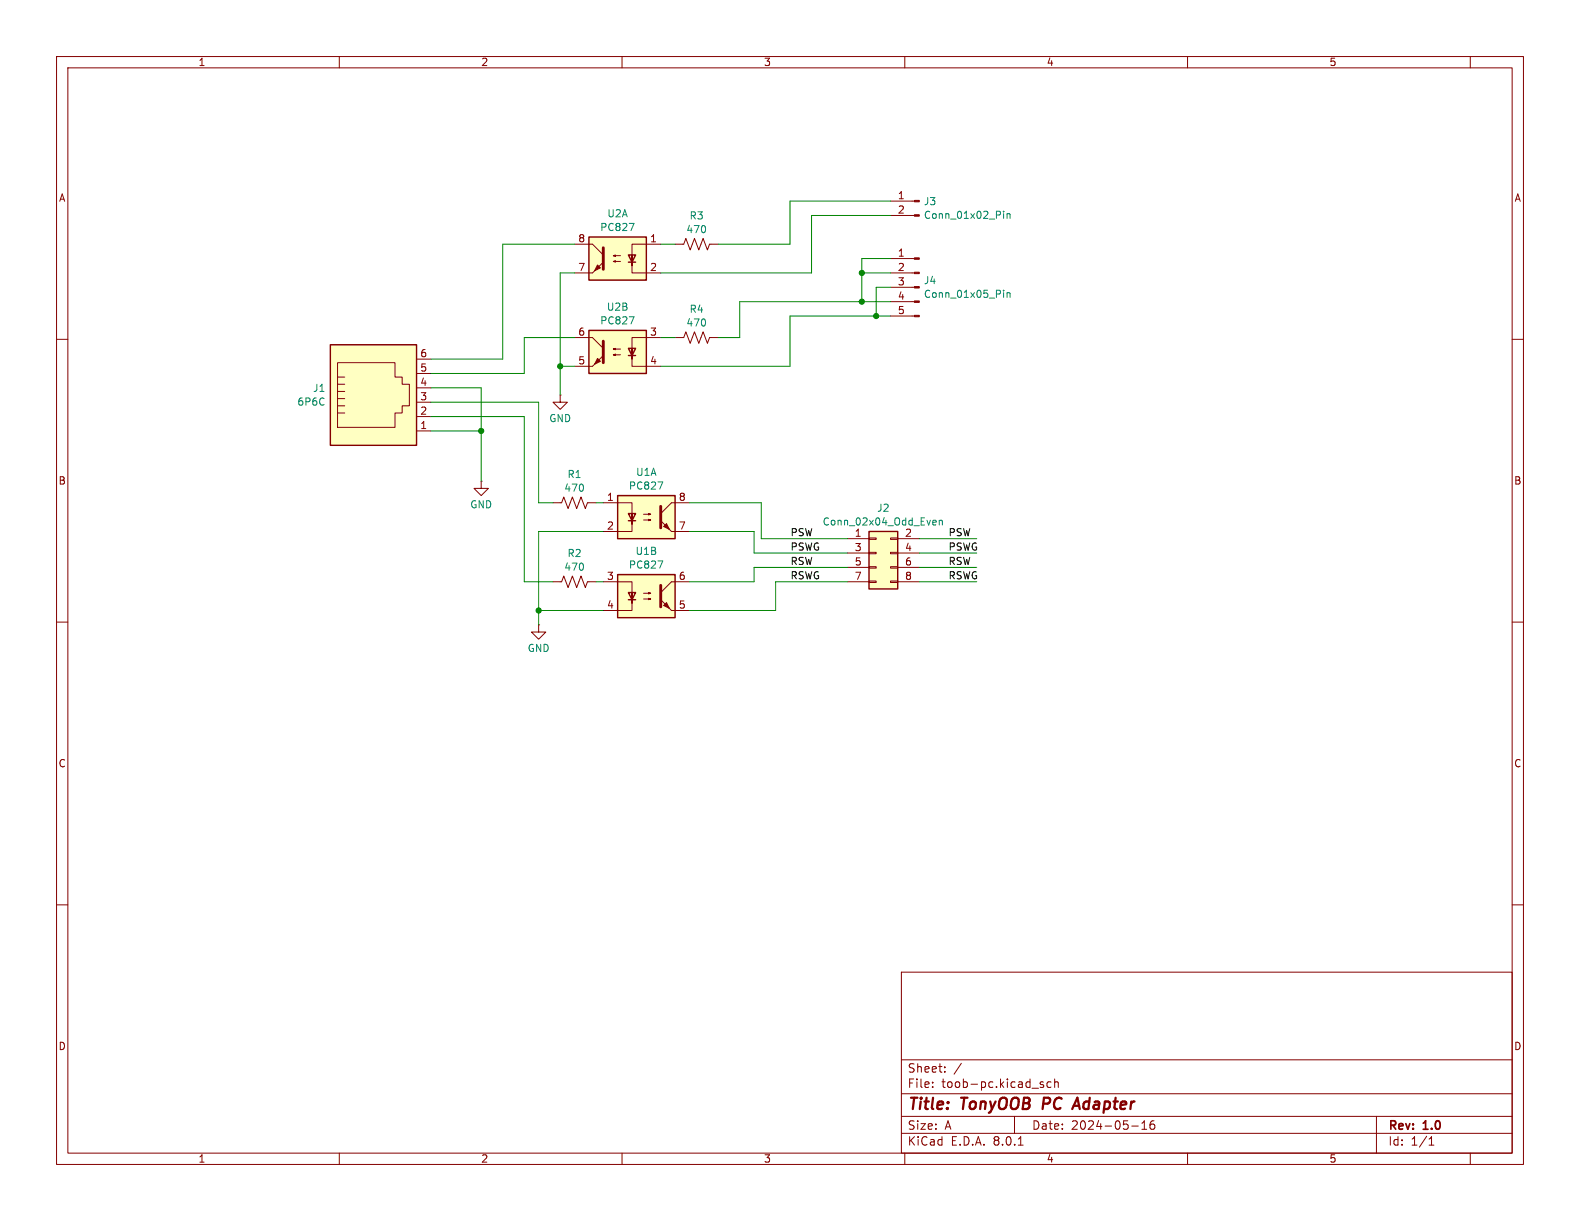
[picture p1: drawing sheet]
<svg xmlns="http://www.w3.org/2000/svg" width="279mm" height="216mm" viewBox="0 0 279 216" stroke-linecap="round" stroke-linejoin="round" font-family="sans-serif">
<g fill="none" stroke="#840000" stroke-width=".18">
<path d="M10 10h259.4v195.9h-259.4zM12 12h255.4v191.9h-255.4zM60 10v2M110 10v2M160 10v2M210 10v2M260 10v2M10 60h2M157.5 55.9h4.2M157.5 53.3h4.2M157.5 50.8h4.2M157.5 48.3h4.2"/>
<path d="M157.5 45.7h4.2M267.4 60h2M10 110h2M267.4 110h2M10 160h2M267.4 160h2M159.4 171.9h108v32h-108zM159.4 197.4h108M159.4 193.4h108M159.4 187.4h108M164.9 192.1v.2M164.9 191.4v.1"/>
<path d="M167.1 189.4v.2M167.1 188.7v.1M170 188l-1.3 1.9M179.4 197.4v3M184.5 191.4l-.4-.1-.2 .2 .1 .2 .5 .2v.3h-.6M185.9 191.4l-.5-.1-.3 .3v.4l.2 .2h.6M186.5 191.4l.2-.1 .4 .1v.9M186.5 190.8v1.5M200.1 199.1h1.2M201.9 199.7h.9M201.9 198.6l.5-.4v1.5M204.1 198.2a.59 .59 0 0 0-.7 .6v.6l.1 .2 .4 .1 .2-.2 .1-.5-.1-.2h-.5l-.2 .2"/>
<path d="M243.4 197.4v6.5M60 203.9v2M110 203.9v2M159.4 200.4h108M160 203.9v2M180.1 202.5h.8M210 203.9v2M252.7 202.5h.9M252.7 201.4l.4-.4v1.5M260 203.9v2"/>
</g>
<path d="M184.6 194.1l-.2 2M189.6 196.1l.9-2 .4 2M189.9 195.5h.9" fill="none" stroke="#840000" stroke-width=".4"/>
<g fill="#840000" stroke="#840000" stroke-width=".18">
<path d="M161.7 55.8h.9v.2h-.9z"/>
<path d="M161.7 53.2h.9v.3h-.9z"/>
<path d="M161.7 50.7h.9v.2h-.9z"/>
<path d="M161.7 48.1h.9v.3h-.9z"/>
<path d="M161.7 45.6h.9v.2h-.9z"/>
</g>
<path d="M177.5 51.3v.1M177.5 51.7v.9M178.1 51.7v.9M178.1 51.9l.2-.2 .3 .1v.8" fill="none" stroke="#008484" stroke-width=".18"/>
<path d="M153.7 94h5v10.1h-5z" fill="#ffffc2"/>
<g fill="none" stroke="#840000" stroke-width=".18">
<path d="M157.5 38.1h4.2M157.5 35.6h4.2M119.4 59.7h1.5l.4-1 .7 2 .8-2 .8 2 .7-2 .8 2 .4-1h1.5M119.4 43.2h1.5l.4-1 .7 2 .8-2 .8 2 .7-2 .8 2 .4-1h1.5M149.9 95.3h3.8M149.9 97.8h3.8M153.7 97.7h1.2v.2h-1.2zM153.7 95.1h1.2v.3h-1.2zM157.5 97.7h1.2v.2h-1.2zM157.5 95.1h1.2v.3h-1.2zM158.7 95.3h3.9M158.7 97.8h3.9"/>
<path d="M149.9 100.3h3.8M149.9 102.9h3.8M153.7 102.7h1.2v.3h-1.2zM153.7 100.2h1.2v.3h-1.2zM157.5 102.7h1.2v.3h-1.2zM157.5 100.2h1.2v.3h-1.2zM158.7 100.3h3.9M158.7 102.9h3.9"/>
</g>
<path d="M153.7 94h5v10.1h-5z" fill="none" stroke="#840000" stroke-width=".25"/>
<path d="M177.5 37.4v.1M177.5 37.8v.8M178.1 37.8v.8M178.1 37.9l.2-.1h.3v.8M165.1 92l.4 .1 .1 .2-.7 .1M165.5 92.8h-.4M166.1 92.1l.2-.1 .3 .1v.7M166.1 92v.8" fill="none" stroke="#008484" stroke-width=".18"/>
<g fill="#840000" stroke="#840000" stroke-width=".18">
<path d="M161.7 38h.9v.2h-.9z"/>
<path d="M161.7 35.4h.9v.3h-.9z"/>
</g>
<path d="M104.1 41.9h10.2v7.6h-10.2z" fill="#ffffc2"/>
<path d="M104.1 41.9h10.2v7.6h-10.2zM111.1 45.1h1.3l-.6 1.3zM111.1 46.4h1.3" fill="none" stroke="#840000" stroke-width=".25"/>
<path d="M101.6 43.2h3.2l1.9 1.9M101.6 48.3h3.2M108.5 46.2l.3-.1v.3l-.3-.2h1.2M108.5 45.2l.3-.1v.2l-.3-.1h1.2M111.8 46.4v1.9h5M116.8 43.2h-5v3.8v-1.9" fill="none" stroke="#840000" stroke-width=".18"/>
<g fill="#840000" stroke="#840000" stroke-width=".18">
<path d="M104.8 48.3l1.9-1.9z"/>
<path d="M105.7 46.9l.5 .5-1 .5z"/>
</g>
<path d="M106.7 43.8v3.8" fill="none" stroke="#840000" stroke-width=".51"/>
<path d="M111.3 39.5h.8l-.5 1.3" fill="none" stroke="#008484" stroke-width=".18"/>
<path d="M104.1 58.4h10.2v7.6h-10.2z" fill="#ffffc2"/>
<path d="M104.1 58.4h10.2v7.6h-10.2zM111.1 61.6h1.3l-.6 1.3zM111.1 62.9h1.3" fill="none" stroke="#840000" stroke-width=".25"/>
<path d="M101.6 59.7h3.2l1.9 1.9M116.8 59.7h-5v3.8v-1.9M99.1 69.9v1.2h1.2l-1.2 1.3-1.3-1.3h1.3M99.1 69.9h.1M101.6 64.8h3.2M108.5 62.7l.3-.1v.3l-.3-.2h1.2M108.5 61.7l.3-.1v.2l-.3-.1h1.2M111.8 62.9v1.9h5M85.1 85.1v1.3h1.3l-1.3 1.2-1.3-1.2h1.3M85.1 85.1h.1M95.2 110.5v1.3h1.3l-1.3 1.2-1.2-1.2h1.2M95.2 110.5h.1" fill="none" stroke="#840000" stroke-width=".18"/>
<g fill="#840000" stroke="#840000" stroke-width=".18">
<path d="M104.8 64.8l1.9-1.9z"/>
<path d="M105.7 63.4l.5 .5-1 .5z"/>
</g>
<path d="M106.7 60.3v3.8" fill="none" stroke="#840000" stroke-width=".51"/>
<path d="M111.3 56h.8l-.5 1.3" fill="none" stroke="#008484" stroke-width=".18"/>
<path d="M58.4 61h15.3v17.7h-15.3z" fill="#ffffc2"/>
<g fill="none" stroke="#840000" stroke-width=".18">
<path d="M59.7 73h1.3M59.7 71.8h1.3M59.7 70.5h1.3M59.7 69.2h1.3M59.7 67.9h1.3M59.7 66.7h1.3M59.7 64.1h10.1v2.6h1.3v1.2h1.3v3.9h-1.3v1.2h-1.3v2.6h-10.1zM73.7 76.2h2.5M73.7 73.7h2.5M73.7 71.1h2.5M73.7 68.6h2.5M73.7 66h2.5"/>
<path d="M73.7 63.5h2.5M97.8 102.9h1.5l.4-1 .8 2 .7-2 .8 2 .7-2 .8 2 .4-1h1.5"/>
</g>
<path d="M58.4 61h15.3v17.7h-15.3z" fill="none" stroke="#840000" stroke-width=".25"/>
<path d="M109.2 101.6h10.2v7.6h-10.2z" fill="#ffffc2"/>
<path d="M109.2 101.6h10.2v7.6h-10.2zM111.1 104.8h1.3l-.6 1.2zM111.1 106h1.3" fill="none" stroke="#840000" stroke-width=".25"/>
<path d="M97.8 88.9h1.5l.4-1 .8 2 .7-2 .8 2 .7-2 .8 2 .4-1h1.5M106.7 102.9h5.1v3.8v-1.9M111.8 106v2h-5.1M113.8 105.9h1.3l-.4 .1v-.2l.4 .1M113.8 104.9h1.3l-.4 .1v-.2l.4 .1M118.7 108h3.2M121.9 102.9h-3.2l-1.9 1.9" fill="none" stroke="#840000" stroke-width=".18"/>
<g fill="#840000" stroke="#840000" stroke-width=".18">
<path d="M116.8 106l1.9 2z"/>
<path d="M117.3 107.1l.6-.5 .5 1z"/>
</g>
<path d="M116.8 103.5v3.8" fill="none" stroke="#840000" stroke-width=".51"/>
<path d="M116.4 99.2h.8l-.5 1.3" fill="none" stroke="#008484" stroke-width=".18"/>
<path d="M109.2 87.6h10.2v7.7h-10.2z" fill="#ffffc2"/>
<path d="M109.2 87.6h10.2v7.7h-10.2zM111.1 90.8h1.3l-.6 1.3zM111.1 92.1h1.3" fill="none" stroke="#840000" stroke-width=".25"/>
<path d="M106.7 88.9h5.1v3.8v-1.9M111.8 92.1v1.9h-5.1M113.8 91.9h1.3l-.4 .2v-.3l.4 .1M113.8 90.9h1.3l-.4 .2v-.3l.4 .1M118.7 94h3.2M121.9 88.9h-3.2l-1.9 1.9" fill="none" stroke="#840000" stroke-width=".18"/>
<g fill="#840000" stroke="#840000" stroke-width=".18">
<path d="M116.8 92.1l1.9 1.9z"/>
<path d="M117.3 93.1l.6-.5 .5 1z"/>
</g>
<path d="M116.8 89.5v3.8" fill="none" stroke="#840000" stroke-width=".51"/>
<path d="M116.4 85.2h.8l-.5 1.3" fill="none" stroke="#008484" stroke-width=".18"/>
<g fill="none" stroke="#008400" stroke-width=".18">
<path d="M157.5 35.6h-17.8v7.6h-12.7M157.5 38.1h-14v10.2h-26.7M101.6 48.3h-2.5v21.6M101.6 43.2h-12.7v20.3h-12.7M101.6 59.7h-8.9v6.3h-16.5M116.8 59.7h2.6M116.8 43.2h2.6M152.4 48.3h5.1M157.5 45.7h-5.1v7.6M157.5 55.9h-17.8v8.9h-22.9M157.5 50.8h-2.6v5.1M157.5 53.3h-26.7v6.4h-3.8"/>
<path d="M76.2 71.1h19v17.8h2.6M76.2 73.7h16.5v29.2h5.1M76.2 68.6h8.9v16.5M76.2 76.2h8.9M99.1 64.8h2.5M105.4 88.9h1.3M106.7 94h-11.5v16.5M121.9 88.9h12.7v6.4h15.3M121.9 94h11.4v3.8h16.6M162.6 95.3h10.1M162.6 97.8h10.1M95.2 108h11.5"/>
<path d="M105.4 102.9h1.3M149.9 100.3h-16.6v2.6h-11.4M149.9 102.9h-12.7v5.1h-15.3M162.6 102.9h10.1M162.6 100.3h10.1"/>
</g>
<g fill="#008400" stroke="#008400" stroke-width=".18">
<circle cx="99.1" cy="64.8" r=".46"/>
<circle cx="85.1" cy="76.2" r=".46"/>
<circle cx="95.2" cy="108" r=".46"/>
<circle cx="152.4" cy="48.3" r=".46"/>
<circle cx="152.4" cy="53.3" r=".46"/>
<circle cx="154.9" cy="55.9" r=".46"/>
</g>
<g font-size="2.8" fill="#840000">
<text x="160.4" y="196.8">Title:</text>
<text x="170.1" y="196.8">TonyOOB</text>
<text x="185.2" y="196.8">PC</text>
<text x="191.6" y="196.8">Adapter</text>
</g>
<g font-size="2.1" fill="#840000">
<text x="160.4" y="189.9">Sheet:</text>
<text x="160.4" y="192.6">File:</text>
<text x="166.5" y="192.6">toob-pc.kicad_sch</text>
<text x="160.4" y="202.8">KiCad</text>
<text x="160.4" y="200">Size:</text>
<text x="167.1" y="200">A</text>
<text x="168.1" y="202.8">E.D.A.</text>
<text x="175.7" y="202.8">8.0.1</text>
<text x="182.4" y="200">Date:</text>
<text x="189.4" y="200">2024-05-16</text>
<text x="245.4" y="200.2">Rev:</text>
<text x="245.4" y="202.8">Id:</text>
<text x="249.5" y="202.8">1/1</text>
<text x="251.8" y="200.2">1.0</text>
</g>
<g font-size="1.8" fill="#840000">
<text x="35" y="11.9">1</text>
<text x="85" y="11.9">2</text>
<text x="135" y="11.9">3</text>
<text x="185" y="11.9">4</text>
<text x="235" y="11.9">5</text>
<text x="10.3" y="35.9">A</text>
<text x="158.7" y="35.3">1</text>
<text x="267.7" y="35.9">A</text>
<text x="158.7" y="37.8">2</text>
<text x="102.2" y="42.9">8</text>
<text x="114.9" y="42.9">1</text>
<text x="158.7" y="45.5">1</text>
<text x="102.2" y="48">7</text>
<text x="114.9" y="48">2</text>
<text x="158.7" y="48">2</text>
<text x="158.7" y="50.5">3</text>
<text x="158.7" y="53.1">4</text>
<text x="102.2" y="59.4">6</text>
<text x="114.9" y="59.4">3</text>
<text x="158.7" y="55.6">5</text>
<text x="74.2" y="65.8">5</text>
<text x="74.2" y="63.2">6</text>
<text x="102.2" y="64.5">5</text>
<text x="114.9" y="64.5">4</text>
<text x="74.2" y="70.9">3</text>
<text x="74.2" y="68.3">4</text>
<text x="74.2" y="75.9">1</text>
<text x="74.2" y="73.4">2</text>
<text x="10.3" y="85.9">B</text>
<text x="107.2" y="88.6">1</text>
<text x="119.9" y="88.6">8</text>
<text x="267.7" y="85.9">B</text>
<text x="107.2" y="93.7">2</text>
<text x="119.9" y="93.7">7</text>
<text x="151.1" y="95">1</text>
<text x="159.9" y="95">2</text>
<text x="151.1" y="97.5">3</text>
<text x="151.1" y="100.1">5</text>
<text x="159.9" y="97.5">4</text>
<text x="159.9" y="100.1">6</text>
<text x="107.2" y="102.6">3</text>
<text x="107.2" y="107.7">4</text>
<text x="119.9" y="107.7">5</text>
<text x="119.9" y="102.6">6</text>
<text x="151.1" y="102.6">7</text>
<text x="159.9" y="102.6">8</text>
<text x="10.3" y="135.9">C</text>
<text x="267.7" y="135.9">C</text>
<text x="10.3" y="185.9">D</text>
<text x="267.7" y="185.9">D</text>
<text x="35" y="205.8">1</text>
<text x="85" y="205.8">2</text>
<text x="135" y="205.8">3</text>
<text x="185" y="205.8">4</text>
<text x="235" y="205.8">5</text>
</g>
<g font-size="1.8" fill="#008484">
<text x="106" y="41.1">PC827</text>
<text x="107.3" y="38.6">U2A</text>
<text x="121.3" y="41.4">470</text>
<text x="121.8" y="39">R3</text>
<text x="163.3" y="36.5">J3</text>
<text x="163.3" y="38.9">Conn_01x02_Pin</text>
<text x="163.3" y="50.5">J4</text>
<text x="163.3" y="52.9">Conn_01x05_Pin</text>
<text x="106" y="57.6">PC827</text>
<text x="107.2" y="55.1">U2B</text>
<text x="121.3" y="57.9">470</text>
<text x="121.8" y="55.5">R4</text>
<text x="52.5" y="71.9">6P6C</text>
<text x="55.3" y="69.5">J1</text>
<text x="97" y="74.8">GND</text>
<text x="99.7" y="87.2">470</text>
<text x="100.3" y="84.7">R1</text>
<text x="111.1" y="86.8">PC827</text>
<text x="112.4" y="84.3">U1A</text>
<text x="83.1" y="90.1">GND</text>
<text x="145.4" y="93.1">Conn_02x04_Odd_Even</text>
<text x="155" y="90.7">J2</text>
<text x="99.7" y="101.1">470</text>
<text x="100.3" y="98.7">R2</text>
<text x="111.1" y="100.7">PC827</text>
<text x="112.3" y="98.3">U1B</text>
<text x="93.2" y="115.5">GND</text>
</g>
<g font-size="1.8">
<text x="139.7" y="94.9">PSW</text>
<text x="167.6" y="94.9">PSW</text>
<text x="139.7" y="100">RSW</text>
<text x="139.7" y="97.4">PSWG</text>
<text x="167.6" y="97.4">PSWG</text>
<text x="167.6" y="100">RSW</text>
<text x="139.7" y="102.5">RSWG</text>
<text x="167.6" y="102.5">RSWG</text>
</g>
</svg>
